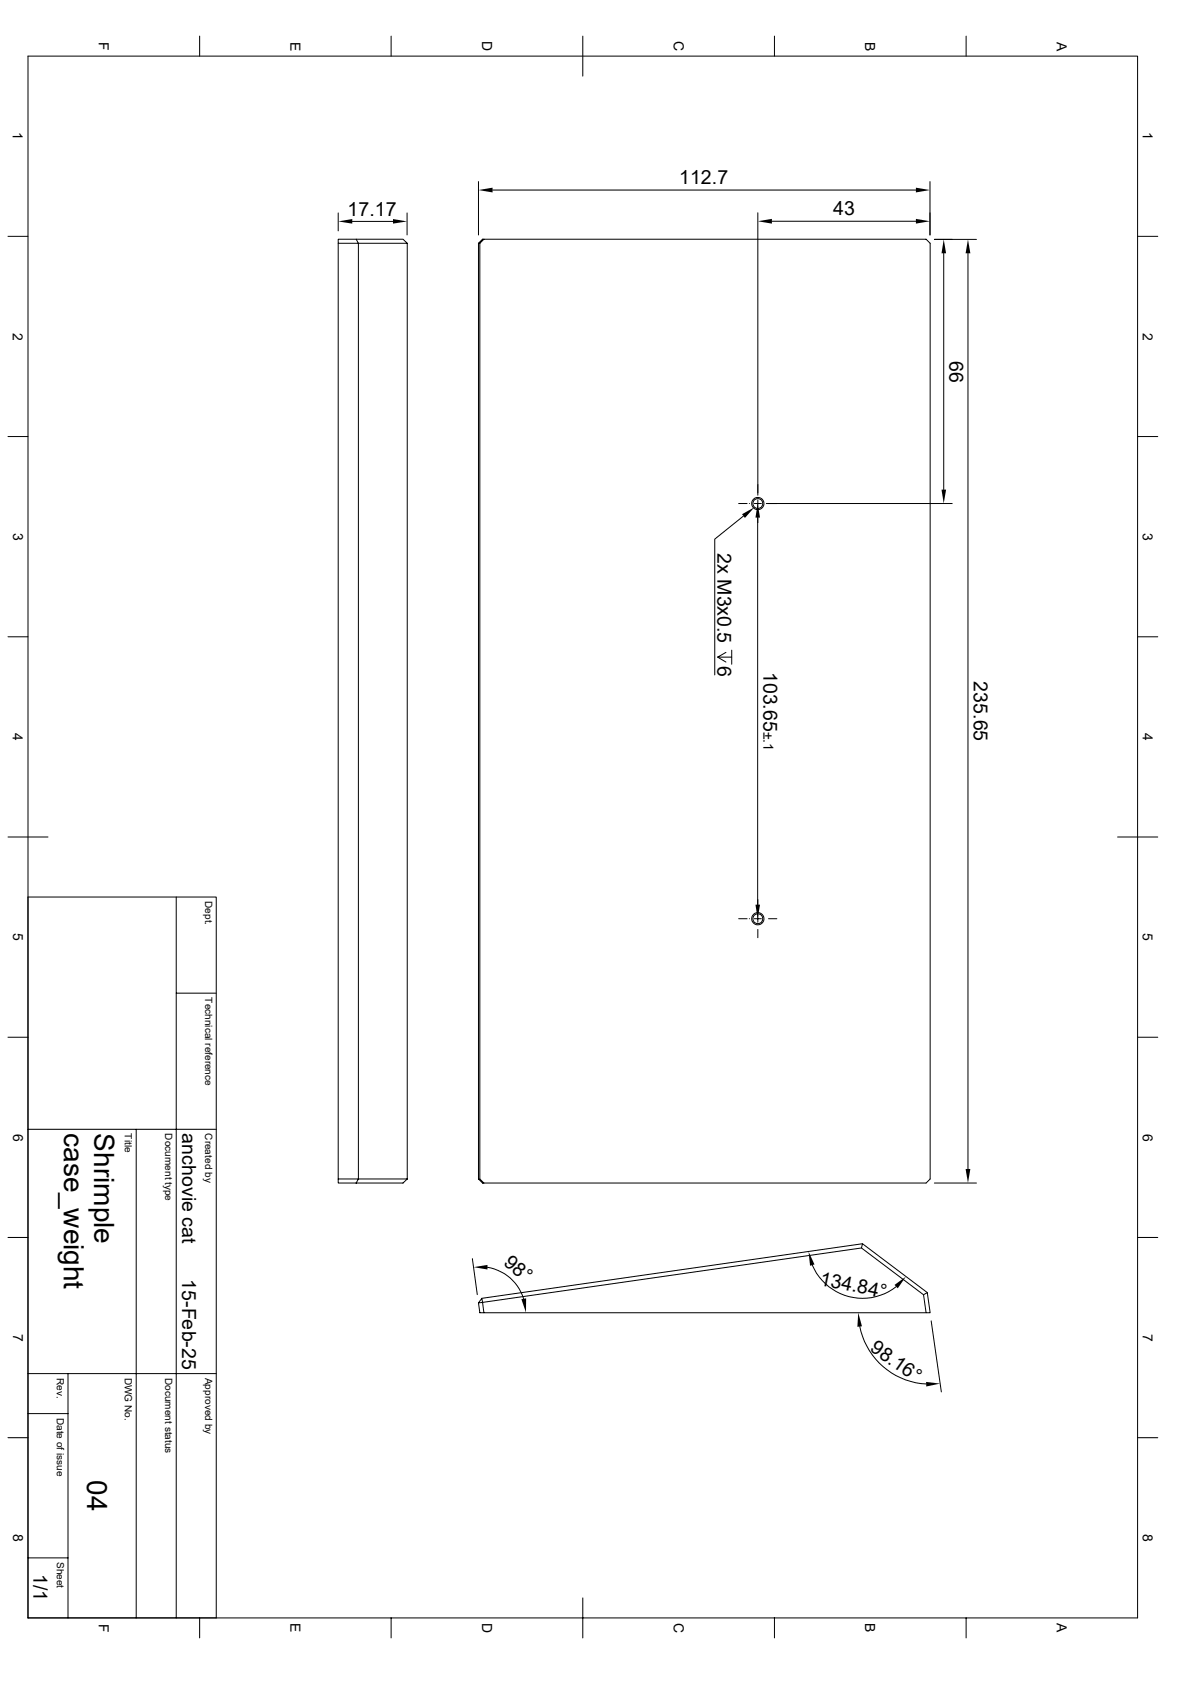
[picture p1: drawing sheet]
<svg xmlns="http://www.w3.org/2000/svg" width="297mm" height="420mm" viewBox="0 0 297 420" stroke-linecap="round" stroke-linejoin="round" font-family="sans-serif">
<g fill="none" stroke="#000" stroke-width=".25">
<path d="M7 14h276.9v390h-276.9zM49.8 9v5M97.6 9v5M145.5 9v10M193.3 9v5M241.1 9v5M2 59h5M84.4 59.7h4.5l.6 1h-5.1zM84.4 53.2v4.5M87.9 55.3h10.2M88.9 59.7h11.7l1 1h-12.1v233.7h-5.1v1h4.5M101.6 53.2v5.5"/>
<path d="M119.4 45.3v13.4M120.8 59.7h110.3l1.1 1v233.7l-1.1 1h-110.7l-1-1M122.9 47.5h105.7M189.1 53.1v70.6M192.7 55.2h35.9M232.1 45.3v13.4M233.2 59.8h10.5M283.9 59h5.1M84.4 60.7v233.7M101.6 60.7v233.7M119.4 60.7h.4M119.8 60.7l1-1h-.4l-1 1v233.7"/>
<path d="M119.8 60.7v233.7M235.5 63.2v59.1M241.6 63.2v228.7M2 109h5M283.9 109h5.1M184.4 125.7h2.1M185.5 128.9l-7.1 5.7v33.9M187 125.7h.1M188.3 125.7h1.7M189.1 124.8v1.9M189.1 128.4v98.3M191.3 125.7h46.4"/>
<path d="M2 159h5M283.9 159h5.1M179.1 164.1l2.1 1.2M181.2 162.9l-2.1 1.2h3.5M182.6 162.3v3.6M2 209h10M278.9 209h10.1M7 224h47v180M44 224v180M184.4 229.4h2.1M187 229.4h.1M188.3 229.4h1.7"/>
<path d="M189.1 228.5v1.8M189.1 232.1v2M191.8 229.4h2.1M2 259h5M44 248h10M283.9 259h5.1M7 282h47M34 282v122M101.6 294.4h-12.1l-.6 1M101.6 294.4l-1 1h-11.7M119.4 294.4h.4l1 1M233.2 295.4h10.5"/>
<path d="M2 309h5M117.9 314.3l1.2 9M121.7 316.4a11.3 11.3 0 0 1 9 7.9M202.7 315.9a13.6 13.6 0 0 0 21 5.4M215 311.6l-94.6 13.6 .4 2.6h-1l-.4-2.5M215.3 310.6l-95 13.6M283.9 309h5.1M120.3 324.2l.1 1-1 .1zM120.8 327.8h110.3M214.6 331.2a17.9 17.9 0 0 0 16.5 14.4M230.5 323.3l.9-.6 .8 5.1h-1.1zM231.4 322.7l-16.1-12.1-.3 1 15.5 11.7"/>
<path d="M232.4 329.8l2.5 17.8M2 359h5M7 353h10M7 343h47M17 343v61M283.9 359h5.1M7 389h10M145.5 399v10M49.8 404v5M97.6 404v5M193.3 404v5M241.1 404v5"/>
<circle cx="189.1" cy="125.7" r="1.23"/>
<circle cx="189.2" cy="125.7" r="1.53"/>
<circle cx="189.1" cy="229.4" r="1.23"/>
<circle cx="189.2" cy="229.4" r="1.53"/>
</g>
<g fill="#000">
<path d="M84.4 55.3l3.5-.6v1.1zM98.1 54.7l3.5 .6-3.5 .5zM119.4 47.5l3.5-.6v1.1zM189.1 55.2l3.6-.5v1.1zM228.6 54.7l3.5 .5-3.5 .6zM228.6 46.9l3.5 .6-3.5 .5zM235.5 59.8l.6 3.4h-1.1zM241.6 59.8l.6 3.4h-1.2zM185.2 128.4l3.1-1.7-2.4 2.6zM189.1 125.7l.6 3.5h-1.1zM235 122.3h1.1l-.6 3.4zM188.6 225.9h1.1l-.6 3.5z"/>
<path d="M241 291.9h1.2l-.6 3.5zM118.2 316.4l3.5-.6v1.2zM201.8 312.5l1.5 3.2-1.1 .4zM130.1 324.4l1.2-.2v3.5zM214.2 327.7l.9 3.5-1.1 .1zM223.3 320.8l2.8-2-2 2.9zM231.1 345.1l3.6 .4-3.5 .7z"/>
</g>
<g font-size="7">
<text x="16" y="283" transform="rotate(90 16 283)">case_weight</text>
<text x="23.5" y="283" transform="rotate(90 23.5 283)">Shrimple</text>
<text x="21.7" y="369.6" transform="rotate(90 21.7 369.6)">04</text>
</g>
<g font-size="4.9">
<text x="169.5" y="46.1">112.7</text>
<text x="86.7" y="53.8">17.17</text>
<text x="208" y="53.8">43</text>
<text x="237" y="90" transform="rotate(90 237 90)">66</text>
<text x="179.1" y="138.1" transform="rotate(90 179.1 138.1)">2x M3x0.5</text>
<text x="179.1" y="166.2" transform="rotate(90 179.1 166.2)">6</text>
<text x="190.6" y="167.7" transform="rotate(90 190.6 167.7)">103.65</text>
<text x="243.1" y="170.1" transform="rotate(90 243.1 170.1)">235.65</text>
<text x="45.5" y="283" transform="rotate(90 45.5 283)">anchovie cat</text>
<text x="125.5" y="315.6" transform="rotate(41 125.5 315.6)">98°</text>
<text x="45.5" y="319.4" transform="rotate(90 45.5 319.4)">15-Feb-25</text>
<text x="204.4" y="320.8" transform="rotate(12 204.4 320.8)">134.84°</text>
<text x="216.9" y="337.2" transform="rotate(35 216.9 337.2)">98.16°</text>
<text x="8.3" y="393.1" transform="rotate(90 8.3 393.1)">1/1</text>
</g>
<g font-size="3.5">
<text x="24.6" y="10.5" transform="rotate(90 24.6 10.5)">F</text>
<text x="72.5" y="10.4" transform="rotate(90 72.5 10.4)">E</text>
<text x="120.3" y="10.2" transform="rotate(90 120.3 10.2)">D</text>
<text x="168.1" y="10.2" transform="rotate(90 168.1 10.2)">C</text>
<text x="215.9" y="10.4" transform="rotate(90 215.9 10.4)">B</text>
<text x="263.8" y="10.4" transform="rotate(90 263.8 10.4)">A</text>
<text x="3.2" y="33.1" transform="rotate(90 3.2 33.1)">1</text>
<text x="285.2" y="33.1" transform="rotate(90 285.2 33.1)">1</text>
<text x="3.2" y="83" transform="rotate(90 3.2 83)">2</text>
<text x="285.2" y="83.1" transform="rotate(90 285.2 83.1)">2</text>
<text x="3.3" y="133.1" transform="rotate(90 3.3 133.1)">3</text>
<text x="285.2" y="133" transform="rotate(90 285.2 133)">3</text>
<text x="3.2" y="183" transform="rotate(90 3.2 183)">4</text>
<text x="190.6" y="182.7" transform="rotate(90 190.6 182.7)">±.1</text>
<text x="285.2" y="183.1" transform="rotate(90 285.2 183.1)">4</text>
<text x="3.3" y="233" transform="rotate(90 3.3 233)">5</text>
<text x="285.2" y="233" transform="rotate(90 285.2 233)">5</text>
<text x="3.3" y="283" transform="rotate(90 3.3 283)">6</text>
<text x="285.2" y="283" transform="rotate(90 285.2 283)">6</text>
<text x="3.3" y="333" transform="rotate(90 3.3 333)">7</text>
<text x="285.2" y="333" transform="rotate(90 285.2 333)">7</text>
<text x="3.3" y="383" transform="rotate(90 3.3 383)">8</text>
<text x="285.2" y="383" transform="rotate(90 285.2 383)">8</text>
<text x="24.6" y="405.4" transform="rotate(90 24.6 405.4)">F</text>
<text x="72.5" y="405.3" transform="rotate(90 72.5 405.3)">E</text>
<text x="120.3" y="405.2" transform="rotate(90 120.3 405.2)">D</text>
<text x="168.1" y="405.2" transform="rotate(90 168.1 405.2)">C</text>
<text x="215.9" y="405.3" transform="rotate(90 215.9 405.3)">B</text>
<text x="263.8" y="405.3" transform="rotate(90 263.8 405.3)">A</text>
</g>
<g font-size="2.5">
<text x="51.2" y="225" transform="rotate(90 51.2 225)">Dept.</text>
<text x="51.2" y="249" transform="rotate(90 51.2 249)">Technical reference</text>
<text x="31.2" y="283" transform="rotate(90 31.2 283)">Title</text>
<text x="41.2" y="283" transform="rotate(90 41.2 283)">Document type</text>
<text x="51.2" y="283" transform="rotate(90 51.2 283)">Created by</text>
<text x="14.2" y="344" transform="rotate(90 14.2 344)">Rev.</text>
<text x="31.2" y="344" transform="rotate(90 31.2 344)">DWG No.</text>
<text x="41.2" y="344" transform="rotate(90 41.2 344)">Document status</text>
<text x="51.2" y="344" transform="rotate(90 51.2 344)">Approved by</text>
<text x="14.2" y="354" transform="rotate(90 14.2 354)">Date of issue</text>
<text x="14.2" y="390" transform="rotate(90 14.2 390)">Sheet</text>
</g>
</svg>
